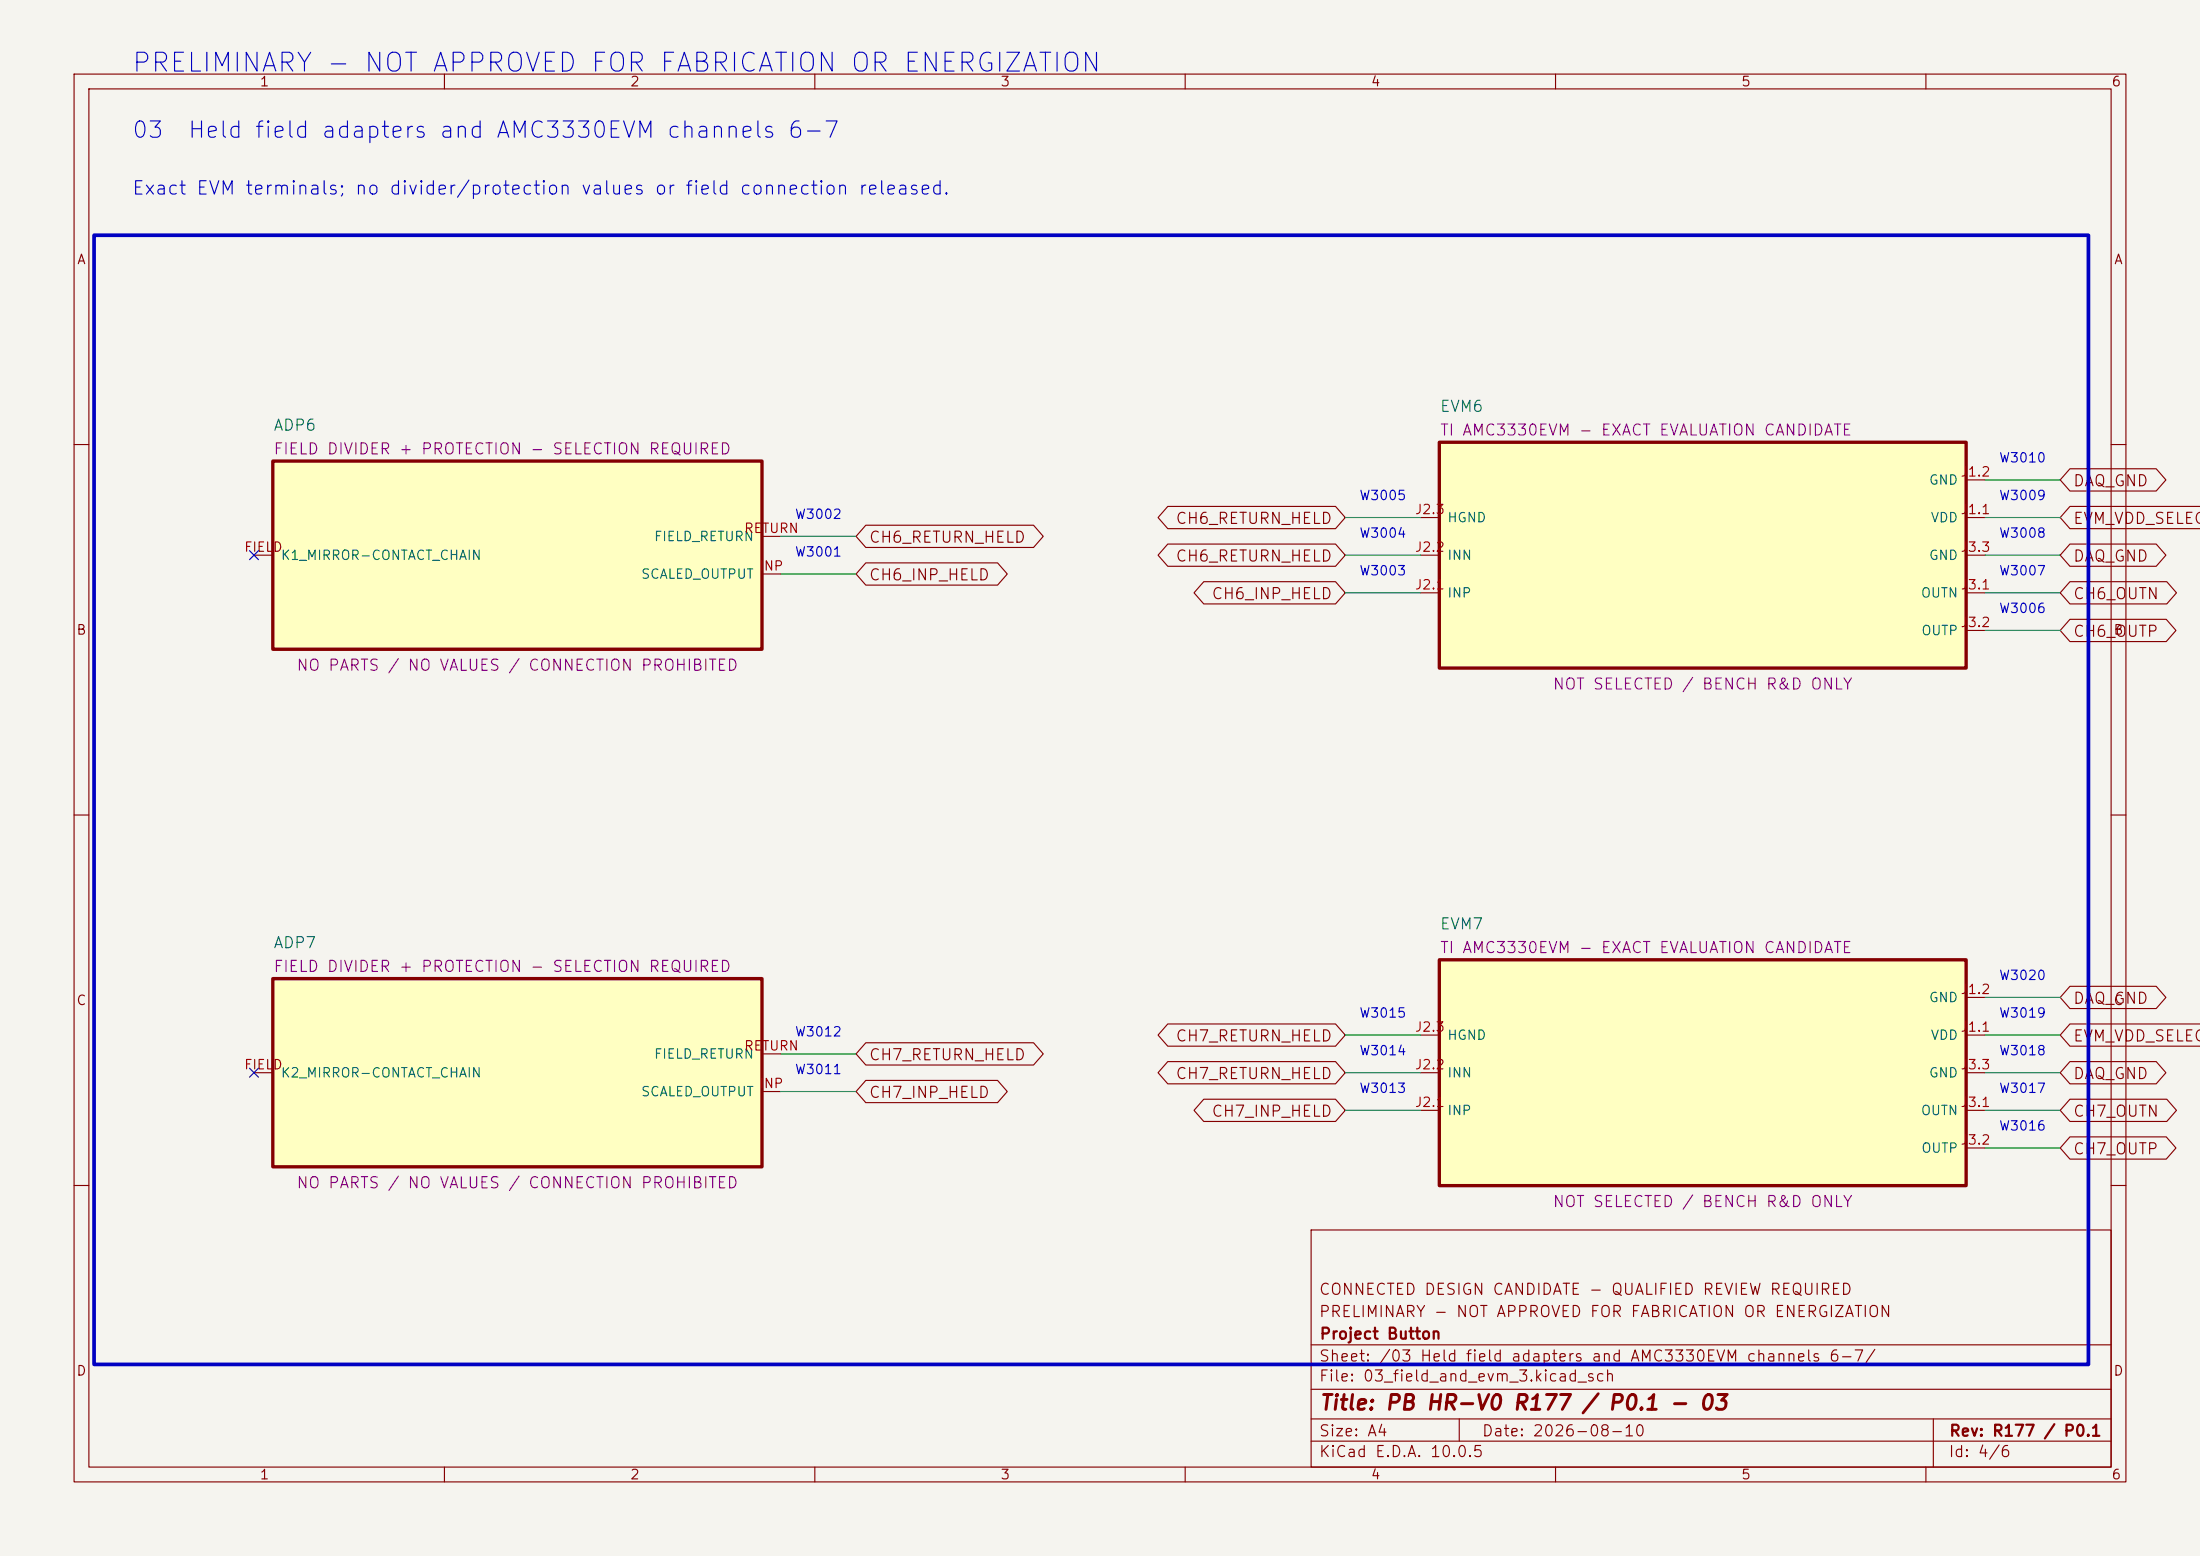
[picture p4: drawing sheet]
<svg xmlns="http://www.w3.org/2000/svg" width="297mm" height="210mm" viewBox="0 0 297 210" stroke-linecap="round" stroke-linejoin="round" font-family="sans-serif">
<path d="M0 0h297v210h-297z" fill="#f5f4ef" stroke="#f5f4ef" stroke-width=".14"/>
<g fill="none" stroke="#840000" stroke-width=".15">
<path d="M10 10h277v190h-277zM12 12h273v186h-273zM60 10v2M110 10v2M160 10v2M210 10v2M260 10v2M10 60h2M285 60h2M10 110h2M285 110h2M10 160h2"/>
<path d="M177 166h108v32h-108zM285 160h2M60 198v2M110 198v2M160 198v2M177 194.5h108M177 191.5h108M177 187.5h108M177 181.5h108M197 191.5v3M210 198v2M260 198v2"/>
<path d="M261 191.5v6.5"/>
</g>
<path d="M194.3 59.7h71.1v30.5h-71.1z" fill="#ffffc2"/>
<path d="M194.3 59.7h71.1v30.5h-71.1z" fill="none" stroke="#840000" stroke-width=".45"/>
<path d="M191.8 69.9h2.5M191.8 74.9h2.5M265.4 69.9h2.6M265.4 64.8h2.6M265.4 74.9h2.6M191.8 80h2.5M265.4 80h2.6M265.4 85.1h2.6" fill="none" stroke="#840000" stroke-width=".15"/>
<path d="M36.8 132.1h66.1v25.4h-66.1z" fill="#ffffc2"/>
<path d="M36.8 132.1h66.1v25.4h-66.1z" fill="none" stroke="#840000" stroke-width=".45"/>
<path d="M34.3 144.8h2.5M102.9 147.3h2.5M102.9 142.2h2.5" fill="none" stroke="#840000" stroke-width=".15"/>
<path d="M36.8 62.2h66.1v25.4h-66.1z" fill="#ffffc2"/>
<path d="M36.8 62.2h66.1v25.4h-66.1z" fill="none" stroke="#840000" stroke-width=".45"/>
<path d="M34.3 74.9h2.5M102.9 77.5h2.5M102.9 72.4h2.5" fill="none" stroke="#840000" stroke-width=".15"/>
<path d="M194.3 129.5h71.1v30.5h-71.1z" fill="#ffffc2"/>
<path d="M194.3 129.5h71.1v30.5h-71.1z" fill="none" stroke="#840000" stroke-width=".45"/>
<g fill="none" stroke="#840000" stroke-width=".15">
<path d="M116.9 76h17.8l1.3 1.5-1.3 1.5h-17.8l-1.3-1.5zM116.9 70.9h22.6l1.3 1.5-1.3 1.5h-22.6l-1.3-1.5zM157.7 73.4h22.6l1.3 1.5-1.3 1.5h-22.6l-1.4-1.5zM157.7 68.3h22.6l1.3 1.6-1.3 1.5h-22.6l-1.4-1.5zM162.5 78.5h17.8l1.3 1.5-1.3 1.5h-17.8l-1.3-1.5zM279.4 73.4h11.7l1.3 1.5-1.3 1.5h-11.7l-1.3-1.5zM279.4 78.5h13.1l1.3 1.5-1.3 1.5h-13.1l-1.3-1.5zM279.4 63.3h11.7l1.3 1.5-1.3 1.5h-11.7l-1.3-1.5zM297.1 68.3h-17.7l-1.3 1.6 1.3 1.5h17.7M279.4 83.6h13l1.4 1.5-1.4 1.5h-13l-1.3-1.5zM157.7 138.2h22.6l1.3 1.5-1.3 1.5h-22.6l-1.4-1.5zM191.8 139.7h2.5"/>
<path d="M265.4 139.7h2.6M265.4 134.6h2.6M279.4 133.1h11.7l1.3 1.5-1.3 1.5h-11.7l-1.3-1.5zM297.1 138.2h-17.7l-1.3 1.5 1.3 1.5h17.7M116.9 145.8h17.8l1.3 1.5-1.3 1.5h-17.8l-1.3-1.5zM116.9 140.7h22.6l1.3 1.5-1.3 1.5h-22.6l-1.3-1.5zM157.7 143.3h22.6l1.3 1.5-1.3 1.5h-22.6l-1.4-1.5zM162.5 148.4h17.8l1.3 1.5-1.3 1.5h-17.8l-1.3-1.5zM191.8 149.9h2.5M191.8 144.8h2.5M265.4 149.9h2.6M265.4 144.8h2.6"/>
<path d="M265.4 154.9h2.6M279.4 143.3h11.7l1.3 1.5-1.3 1.5h-11.7l-1.3-1.5zM279.4 153.4h13l1.4 1.5-1.4 1.5h-13l-1.3-1.5zM279.4 148.4h13.1l1.3 1.5-1.3 1.5h-13.1l-1.3-1.5z"/>
</g>
<g fill="none" stroke="#009600" stroke-width=".15">
<path d="M105.4 72.4h10.2M105.4 77.5h10.2M181.6 69.9h10.2M181.6 74.9h10.2M268 69.9h10.1M268 64.8h10.1M268 74.9h10.1M181.6 80h10.2M268 80h10.1M268 85.1h10.1M181.6 139.7h10.2M268 134.6h10.1"/>
<path d="M268 139.7h10.1M105.4 142.2h10.2M105.4 147.3h10.2M181.6 149.9h10.2M181.6 144.8h10.2M268 154.9h10.1M268 149.9h10.1M268 144.8h10.1"/>
</g>
<path d="M33.7 74.3l1.2 1.2M34.9 74.3l-1.2 1.2M33.7 144.2l1.2 1.2M34.9 144.2l-1.2 1.2" fill="none" stroke="#000084" stroke-width=".15"/>
<path d="M12.7 31.8h269.2v152.4h-269.2z" fill="none" stroke="#0000c2" stroke-width=".5"/>
<text font-size="2.5" fill="#0000c2" x="17.6" y="10.4">PRELIMINARY - NOT APPROVED FOR FABRICATION OR ENERGIZATION</text>
<g font-size="2.2" fill="#0000c2">
<text x="17.7" y="19.2">03</text>
<text x="25.2" y="19.2">Held field adapters and AMC3330EVM channels 6-7</text>
</g>
<text font-size="2" fill="#840000" x="178" y="190.8">Title: PB HR-V0 R177 / P0.1 - 03</text>
<text font-size="1.8" fill="#0000c2" x="17.7" y="26.7">Exact EVM terminals; no divider/protection values or field connection released.</text>
<g font-size="1.5" fill="#006464">
<text x="36.8" y="58.5">ADP6</text>
<text x="194.3" y="56">EVM6</text>
<text x="194.3" y="125.8">EVM7</text>
<text x="36.8" y="128.4">ADP7</text>
</g>
<g font-size="1.5" fill="#840084">
<text x="194.3" y="59.2">TI AMC3330EVM - EXACT EVALUATION CANDIDATE</text>
<text x="36.8" y="61.7">FIELD DIVIDER + PROTECTION - SELECTION REQUIRED</text>
<text x="39.9" y="90.9">NO PARTS / NO VALUES / CONNECTION PROHIBITED</text>
<text x="209.5" y="93.5">NOT SELECTED / BENCH R&amp;D ONLY</text>
<text x="36.8" y="131.6">FIELD DIVIDER + PROTECTION - SELECTION REQUIRED</text>
<text x="194.3" y="129">TI AMC3330EVM - EXACT EVALUATION CANDIDATE</text>
<text x="39.9" y="160.8">NO PARTS / NO VALUES / CONNECTION PROHIBITED</text>
<text x="209.5" y="163.3">NOT SELECTED / BENCH R&amp;D ONLY</text>
</g>
<g font-size="1.5" fill="#840000">
<text x="158.6" y="71.1">CH6_RETURN_HELD</text>
<text x="279.8" y="71.1">EVM_VDD_SELECT</text>
<text x="279.8" y="66">DAQ_GND</text>
<text x="117.2" y="73.6">CH6_RETURN_HELD</text>
<text x="158.6" y="76.2">CH6_RETURN_HELD</text>
<text x="279.8" y="76.2">DAQ_GND</text>
<text x="117.2" y="78.7">CH6_INP_HELD</text>
<text x="163.5" y="81.3">CH6_INP_HELD</text>
<text x="279.8" y="81.3">CH6_OUTN</text>
<text x="279.8" y="86.3">CH6_OUTP</text>
<text x="279.8" y="135.9">DAQ_GND</text>
<text x="117.2" y="143.5">CH7_RETURN_HELD</text>
<text x="158.6" y="140.9">CH7_RETURN_HELD</text>
<text x="279.8" y="140.9">EVM_VDD_SELECT</text>
<text x="117.2" y="148.6">CH7_INP_HELD</text>
<text x="158.6" y="146">CH7_RETURN_HELD</text>
<text x="279.8" y="146">DAQ_GND</text>
<text x="163.5" y="151.1">CH7_INP_HELD</text>
<text x="279.8" y="151.1">CH7_OUTN</text>
<text x="279.8" y="156.2">CH7_OUTP</text>
<text x="178" y="178.1">PRELIMINARY - NOT APPROVED FOR FABRICATION OR ENERGIZATION</text>
<text x="178" y="175.1">CONNECTED DESIGN CANDIDATE - QUALIFIED REVIEW REQUIRED</text>
<text x="178" y="184.1">Sheet: /03 Held field adapters and AMC3330EVM channels 6-7/</text>
<text x="178" y="181.1">Project Button</text>
<text x="178" y="186.8">File: 03_field_and_evm_3.kicad_sch</text>
<text x="178" y="197">KiCad E.D.A. 10.0.5</text>
<text x="178" y="194.2">Size: A4</text>
<text x="200" y="194.2">Date: 2026-08-10</text>
<text x="263" y="197">Id: 4/6</text>
<text x="263" y="194.2">Rev: R177 / P0.1</text>
</g>
<g font-size="1.3" fill="#840000">
<text x="35" y="12">1</text>
<text x="85" y="12">2</text>
<text x="135" y="12">3</text>
<text x="185" y="12">4</text>
<text x="235" y="12">5</text>
<text x="285" y="12">6</text>
<text x="10.3" y="36">A</text>
<text x="285.3" y="36">A</text>
<text x="10.2" y="86">B</text>
<text x="285.2" y="86">B</text>
<text x="10.2" y="136">C</text>
<text x="285.2" y="136">C</text>
<text x="10.2" y="186">D</text>
<text x="285.2" y="186">D</text>
<text x="35" y="200">1</text>
<text x="85" y="200">2</text>
<text x="135" y="200">3</text>
<text x="185" y="200">4</text>
<text x="235" y="200">5</text>
<text x="285" y="200">6</text>
</g>
<g font-size="1.3" fill="#006464">
<text x="260.3" y="65.7">GND</text>
<text x="195.3" y="70.8">HGND</text>
<text x="260.6" y="70.8">VDD</text>
<text x="37.8" y="75.9">K1_MIRROR-CONTACT_CHAIN</text>
<text x="88.2" y="73.4">FIELD_RETURN</text>
<text x="195.3" y="75.9">INN</text>
<text x="260.3" y="75.9">GND</text>
<text x="86.4" y="78.4">SCALED_OUTPUT</text>
<text x="195.3" y="81">INP</text>
<text x="259.2" y="81">OUTN</text>
<text x="259.3" y="86.1">OUTP</text>
<text x="260.3" y="135.6">GND</text>
<text x="88.2" y="143.2">FIELD_RETURN</text>
<text x="195.3" y="140.7">HGND</text>
<text x="260.6" y="140.7">VDD</text>
<text x="37.8" y="145.7">K2_MIRROR-CONTACT_CHAIN</text>
<text x="86.4" y="148.3">SCALED_OUTPUT</text>
<text x="195.3" y="145.7">INN</text>
<text x="260.3" y="145.7">GND</text>
<text x="195.3" y="150.8">INP</text>
<text x="259.2" y="150.8">OUTN</text>
<text x="259.3" y="155.9">OUTP</text>
</g>
<g font-size="1.3" fill="#a90000">
<text x="264.6" y="64.6">J1.2</text>
<text x="190.9" y="69.7">J2.3</text>
<text x="264.6" y="69.7">J1.1</text>
<text x="32.9" y="74.8">FIELD</text>
<text x="100.4" y="72.3">RETURN</text>
<text x="102.4" y="77.3">INP</text>
<text x="190.9" y="74.8">J2.2</text>
<text x="264.6" y="74.8">J3.3</text>
<text x="190.9" y="79.9">J2.1</text>
<text x="264.6" y="79.9">J3.1</text>
<text x="264.6" y="85">J3.2</text>
<text x="264.6" y="134.5">J1.2</text>
<text x="100.4" y="142.1">RETURN</text>
<text x="190.9" y="139.6">J2.3</text>
<text x="264.6" y="139.6">J1.1</text>
<text x="32.9" y="144.6">FIELD</text>
<text x="102.4" y="147.2">INP</text>
<text x="190.9" y="149.7">J2.1</text>
<text x="190.9" y="144.6">J2.2</text>
<text x="264.6" y="149.7">J3.1</text>
<text x="264.6" y="144.6">J3.3</text>
<text x="264.6" y="154.8">J3.2</text>
</g>
<g font-size="1.3" fill="#0000c2">
<text x="269.8" y="62.7">W3010</text>
<text x="107.2" y="70.4">W3002</text>
<text x="183.4" y="67.8">W3005</text>
<text x="269.8" y="67.8">W3009</text>
<text x="107.2" y="75.4">W3001</text>
<text x="183.4" y="72.9">W3004</text>
<text x="183.4" y="78">W3003</text>
<text x="269.8" y="78">W3007</text>
<text x="269.8" y="72.9">W3008</text>
<text x="269.8" y="83.1">W3006</text>
<text x="183.4" y="137.7">W3015</text>
<text x="269.8" y="132.6">W3020</text>
<text x="269.8" y="137.7">W3019</text>
<text x="107.2" y="140.2">W3012</text>
<text x="183.4" y="142.8">W3014</text>
<text x="269.8" y="142.8">W3018</text>
<text x="107.2" y="145.3">W3011</text>
<text x="183.4" y="147.8">W3013</text>
<text x="269.8" y="147.8">W3017</text>
<text x="269.8" y="152.9">W3016</text>
</g>
</svg>
